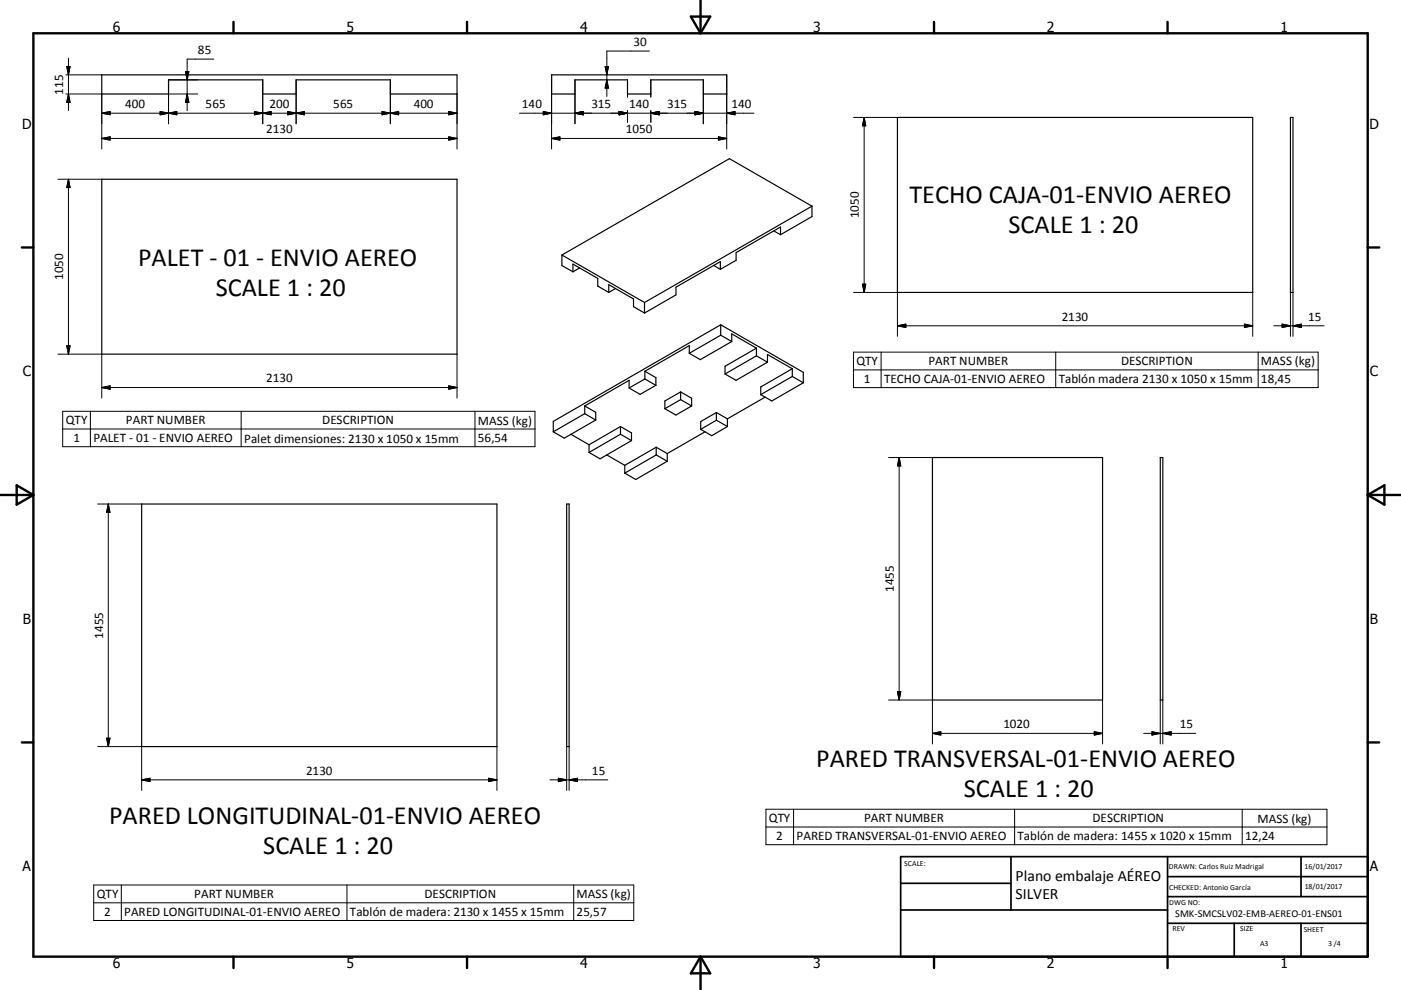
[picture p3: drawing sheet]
<svg xmlns="http://www.w3.org/2000/svg" width="420mm" height="297mm" viewBox="0 0 420 297" stroke-linecap="round" stroke-linejoin="round" font-family="sans-serif">
<g fill="none" stroke="#000" stroke-width=".36">
<path d="M30.5 22.5h106.5v5.7h-20v-4.2h-28.2v4.2h-10v-4.2h-28.3v4.2h-20zM165.4 22.5h52.5v5.7h-7v-4.2h-15.8v4.2h-7v-4.2h-15.7v4.2h-7zM269.1 35.2h106.5v52.5h-106.5zM386.9 35.2h.7v52.5h-.7zM30.5 53.8h106.5v52.5h-106.5zM168.5 76.5l24.7 14.3M168.5 76.5v3.2l3.3 1.8M214 79.6l2 1.2M232 69.3l2 1.1M234 70.4v-2.3l-13.3 7.7v2.3l-4.7 2.7M243.4 61.9l-50.2 28.9M243.4 61.9l-24.7-14.3-50.2 28.9"/>
<path d="M243.4 61.9v3.1l-9.4 5.4M171.8 81.5v-2.3l7.4 4.3v2.3l3.3 1.9M173.8 80.4l-2 1.1M182.5 87.7v-2.3l7.4 4.3v2.3l3.3 1.9M184.5 86.6l-2 1.1M193.2 90.8v3.1M216 80.8v-2.3l-13.3 7.7v2.3l-9.5 5.4M216.1 97.4l24.7 14.3v3.1M216.1 97.4l-50.2 29v3.1M216.1 97.4v3.2M188.6 116.4v-2.3l-13.3 7.7M193.3 111.4l3.3 1.9v2.3"/>
<path d="M193.3 113.7l3.3 1.9M193.3 111.4v2.3M193.3 113.7l-4.7 2.7M196.6 115.6l-4.7 2.7-3.3-1.9M204.1 117.6l3.3 1.9v2.3M204.1 117.6l-4.8 2.7v2.3M204.1 119.9l-4.8 2.7M204.1 119.9l3.3 1.9M204.1 117.6v2.3M206.7 106v-2.3l-13.4 7.7M216.1 100.6l3.3 1.9M216.1 100.6l-9.4 5.4"/>
<path d="M219.4 102.5v-2.3l7.4 4.3M219.4 102.5l-9.4 5.4-3.3-1.9M226.8 104.5l-9.4 5.4v2.3M226.8 106.8l-9.4 5.4M226.8 104.5v2.3M226.8 106.8l3.3 1.9M229.4 119.1l-11.3 6.6M230.1 108.7v-2.3l7.4 4.2M230.1 108.7l-9.4 5.4-3.3-1.9M237.5 110.6l-9.4 5.5v2.3M237.5 112.9l3.3 1.9M237.5 110.6v2.3"/>
<path d="M237.5 112.9l-9.4 5.5M240.8 114.8l-9.4 5.5-3.3-1.9M171.2 130.3l5.4 3.1M175.3 121.8l3.3 1.9v2.3M175.3 124.1l3.3 1.9M175.3 121.8v2.3M175.3 124.1l-9.4 5.4M176.6 133.4v2.3M178.6 126l-9.4 5.5-3.3-2M181.9 136.5l5.4 3.1M186 128l-9.4 5.4M186 128l3.3 1.9v2.3"/>
<path d="M186 130.3l3.3 1.9M186 128v2.3M186 130.3l-9.4 5.4M187.3 139.6v2.3M189.3 132.2l-9.4 5.4-3.3-1.9M196.7 134.2l-9.4 5.4M196.7 134.2l3.3 1.9M196.7 136.5l3.3 1.9M196.7 134.2v2.3M196.7 136.5l-9.4 5.4M200 138.4l-9.4 5.4-3.3-1.9M200 136.1v2.3"/>
<path d="M207.4 121.8l-4.8 2.7-3.3-1.9M211.4 129.5l-11.4 6.6M214.8 123.8l-4.7 2.7v2.3M214.8 123.8l3.3 1.9M214.8 126.1l3.3 1.9M214.8 123.8v2.3M214.8 126.1l-4.7 2.7M218.1 128l-4.7 2.7-3.3-1.9M218.1 125.7v2.3M279.6 137.3h51v72.7h-51zM347.9 137.3h.7v72.7h-.7zM42.5 151.2h106.5v72.8h-106.5z"/>
<path d="M169.9 151.2h.7v72.8h-.7z"/>
</g>
<g fill="none" stroke="#000" stroke-width=".71">
<path d="M10 10h400v277h-400zM70 6.6v3.4M140 6.6v3.4M207.1 5h5.8l-2.9 5zM210 0v10M280 6.6v3.4M350 6.6v3.4M6.6 74.2h3.4M410 74.2h3.5M0 148.5h10M5 145.6l5 2.9-5 2.9zM410 148.5h10.1"/>
<path d="M410 148.5l5.1-2.9v5.8zM6.6 222.7h3.4M410 222.7h3.5M70 287v3.4M140 287v3.4M210 287v10M210 287l2.9 5h-5.8zM280 287v3.4M350 287v3.4"/>
</g>
<path d="M270 257h140v30h-140zM303.1 257v16M350 257v30M390.1 257v12M270 265h33.1M270 273h80M350 277h60M350 269h60M350 263h60M370 277v10M390.1 277v10" fill="none" stroke="#000" stroke-width=".51"/>
<g fill="none" stroke="#000" stroke-width=".3">
<path d="M20 20h1l-.5 2.5zM20.5 17.5v15.7M64.1 17.7h-8v15.5M181.4 20h1l-.5 2.5zM194.7 15.3h-12.8v13.7M19.8 28.2h10.7v16.5M19.8 22.5h10.7M20.5 28.2l.5 2.5h-1zM30.5 34l2.5-.5v.9zM30.5 34h106.5M48 33.5l2.5 .5-2.5 .4zM50.5 28.2h8.8"/>
<path d="M50.5 34l2.5-.5v.9zM55.6 21.5h1l-.5 2.5zM56.1 28.2l.5 2.5h-1zM59.3 24h-8.8v13.1M76.3 33.5l2.5 .5-2.5 .4zM78.8 24v13.1M78.8 34l2.5-.5v.9zM86.3 33.5l2.5 .5-2.5 .4zM88.8 24v13.1M88.8 34l2.5-.5v.9zM114.5 33.5l2.5 .5-2.5 .4zM117 24v13.1"/>
<path d="M117 34l2.5-.5v.9zM134.5 33.5l2.5 .5-2.5 .4zM137 28.2v16.5M155.7 34h70.3M162.9 33.5l2.5 .5-2.5 .4zM165.4 22.5v22.2M172.4 34l2.5-.5v.9zM172.4 24v13.1M181.9 24l.5 2.4h-1zM185.6 33.5l2.5 .5-2.5 .4zM188.1 24v5.1M188.1 33.2v3.5"/>
<path d="M195.1 34l2.5-.5v.9zM195.1 24v5.1M195.1 33.2v3.5M208.4 33.5l2.5 .5-2.5 .4zM210.9 24v13.1M217.9 34l2.5-.5v.9zM217.9 22.5v22.2M255.9 35.2h13.2M259.1 35.2v52.5M259.1 35.2l.5 2.5h-1zM17.3 53.8h13.2M20.5 53.8v52.5"/>
<path d="M20.5 53.8l.5 2.5h-1zM30.5 41.5h106.5M30.5 41.5l2.5-.5v1zM134.5 41l2.5 .5-2.5 .5zM165.4 41.5h52.5M165.4 41.5l2.5-.5v1zM215.4 41l2.5 .5-2.5 .5zM255.9 87.7h13.2v13.2M258.6 85.2h1l-.5 2.5zM269.1 97.7h106.5M269.1 97.7l2.5-.5v1.1zM373.1 97.2l2.5 .5-2.5 .6z"/>
<path d="M375.6 87.7v13.2M381.9 97.7h15.1M384.4 97.2l2.5 .5-2.5 .6zM386.9 87.7v13.2M387.6 97.7l2.5-.5v1.1zM387.6 87.7v13.2M17.3 106.3h13.2v13.1M20 103.8h1l-.5 2.5zM30.5 116.3h106.5M30.5 116.3l2.5-.5v1zM134.5 115.8l2.5 .5-2.5 .5zM137 106.3v13.1"/>
<path d="M255.9 105.6h139.3v10.7h-139.3zM255.9 111h139.3M264.2 105.6v10.7M316.5 105.6v10.7M377.2 105.6v10.7M18.8 123.4h141.6v10.6h-141.6zM18.8 128.7h141.6M27.1 123.4v10.6M72.3 123.4v10.6M142.4 123.4v10.6M266.4 137.3h13.2M269.6 137.3v72.7"/>
<path d="M269.6 137.3l.5 2.5h-1zM29.3 151.2h13.2M32.5 151.2v72.8M32.5 151.2l.5 2.5h-1zM266.4 210h13.2v13.2M269.1 207.5h1l-.5 2.5zM328.1 219.5l2.5 .5-2.5 .5zM330.6 210v13.2M345.4 219.5l2.5 .5-2.5 .5zM347.9 210v13.2M348.6 210v13.2M29.3 224h13.2v13.1"/>
<path d="M32 221.5h1l-.5 2.5zM42.5 234h106.5M42.5 234l2.5-.5v1zM146.5 233.5l2.5 .5-2.5 .5zM149 224v13.1M164.9 234h17.3M167.4 233.5l2.5 .5-2.5 .5zM169.9 224v13.1M170.6 234l2.5-.5v1zM170.6 224v13.1M279.6 220h51M279.6 220l2.5-.5v1z"/>
<path d="M342.9 220h15.6M348.6 220l2.5-.5v1zM229.6 242.8h168.2v10.6h-168.2zM229.6 248.1h168.2M237.9 242.8v10.6M304.2 242.8v10.6M372.4 242.8v10.6M28.1 265.5h161.9v10.7h-161.9zM28.1 270.8h161.9M36.4 265.5v10.7M104 265.5v10.7M172 265.5v10.7"/>
</g>
<g fill="#000" stroke="#000" stroke-width=".3">
<path d="M20 20h1l-.5 2.5zM181.4 20h1l-.5 2.5zM20.5 28.2l.5 2.5h-1zM30.5 34l2.5-.5v.9zM48 33.5l2.5 .5-2.5 .4zM50.5 34l2.5-.5v.9zM55.6 21.5h1l-.5 2.5zM56.1 28.2l.5 2.5h-1zM76.3 33.5l2.5 .5-2.5 .4zM78.8 34l2.5-.5v.9zM86.3 33.5l2.5 .5-2.5 .4zM88.8 34l2.5-.5v.9z"/>
<path d="M114.5 33.5l2.5 .5-2.5 .4zM117 34l2.5-.5v.9zM134.5 33.5l2.5 .5-2.5 .4zM162.9 33.5l2.5 .5-2.5 .4zM172.4 34l2.5-.5v.9zM181.9 24l.5 2.4h-1zM185.6 33.5l2.5 .5-2.5 .4zM195.1 34l2.5-.5v.9zM208.4 33.5l2.5 .5-2.5 .4zM217.9 34l2.5-.5v.9zM259.1 35.2l.5 2.5h-1zM20.5 53.8l.5 2.5h-1z"/>
<path d="M30.5 41.5l2.5-.5v1zM134.5 41l2.5 .5-2.5 .5zM165.4 41.5l2.5-.5v1zM215.4 41l2.5 .5-2.5 .5zM258.6 85.2h1l-.5 2.5zM269.1 97.7l2.5-.5v1.1zM373.1 97.2l2.5 .5-2.5 .6zM384.4 97.2l2.5 .5-2.5 .6zM387.6 97.7l2.5-.5v1.1zM20 103.8h1l-.5 2.5zM30.5 116.3l2.5-.5v1zM134.5 115.8l2.5 .5-2.5 .5z"/>
<path d="M269.6 137.3l.5 2.5h-1zM32.5 151.2l.5 2.5h-1zM269.1 207.5h1l-.5 2.5zM279.6 220l2.5-.5v1zM348.6 220l2.5-.5v1zM32 221.5h1l-.5 2.5zM42.5 234l2.5-.5v1zM146.5 233.5l2.5 .5-2.5 .5zM167.4 233.5l2.5 .5-2.5 .5zM170.6 234l2.5-.5v1zM328.1 219.5l2.5 .5-2.5 .5zM345.4 219.5l2.5 .5-2.5 .5z"/>
</g>
<g font-size="7.9">
<text x="272.6" y="61">TECHO CAJA-01-ENVIO AEREO</text>
<text x="302.3" y="70">SCALE 1 : 20</text>
<text x="41.4" y="79.9">PALET - 01 - ENVIO AEREO</text>
<text x="64.7" y="88.9">SCALE 1 : 20</text>
<text x="244.7" y="230.2">PARED TRANSVERSAL-01-ENVIO AEREO</text>
<text x="289" y="239.2">SCALE 1 : 20</text>
<text x="32.7" y="247.1">PARED LONGITUDINAL-01-ENVIO AEREO</text>
<text x="78.9" y="256.1">SCALE 1 : 20</text>
</g>
<g font-size="4.7">
<text x="304.5" y="264.2">Plano embalaje AÉREO</text>
<text x="304.5" y="269.7">SILVER</text>
</g>
<g font-size="4.2">
<text x="33.9" y="9.6">6</text>
<text x="103.9" y="9.6">5</text>
<text x="173.9" y="9.6">4</text>
<text x="243.8" y="9.6">3</text>
<text x="313.9" y="9.6">2</text>
<text x="383.9" y="9.6">1</text>
<text x="6.7" y="38.7">D</text>
<text x="410.5" y="38.7">D</text>
<text x="6.9" y="112.9">C</text>
<text x="410.7" y="112.9">C</text>
<text x="6.9" y="187.1">B</text>
<text x="410.7" y="187.1">B</text>
<text x="6.8" y="261.4">A</text>
<text x="410.7" y="261.4">A</text>
<text x="33.9" y="290.4">6</text>
<text x="103.9" y="290.4">5</text>
<text x="173.9" y="290.4">4</text>
<text x="243.8" y="290.4">3</text>
<text x="313.9" y="290.4">2</text>
<text x="383.9" y="290.4">1</text>
</g>
<g font-size="3.9">
<text x="59.4" y="16.2">85</text>
<text x="189.9" y="13.8">30</text>
<text x="19" y="28.4" transform="rotate(-90 19 28.4)">115</text>
<text x="37.5" y="32.4">400</text>
<text x="61.6" y="32.4">565</text>
<text x="80.8" y="32.4">200</text>
<text x="99.9" y="32.4">565</text>
<text x="124" y="32.4">400</text>
<text x="156.5" y="32.4">140</text>
<text x="177.3" y="32.4">315</text>
<text x="188.6" y="32.4">140</text>
<text x="200" y="32.4">315</text>
<text x="219.3" y="32.4">140</text>
<text x="79.8" y="40">2130</text>
<text x="187.6" y="40">1050</text>
<text x="257.5" y="65.4" transform="rotate(-90 257.5 65.4)">1050</text>
<text x="19" y="84" transform="rotate(-90 19 84)">1050</text>
<text x="318.3" y="96.2">2130</text>
<text x="392.2" y="96.2">15</text>
<text x="256.8" y="109.6">QTY</text>
<text x="278.4" y="109.6">PART NUMBER</text>
<text x="336.1" y="109.6">DESCRIPTION</text>
<text x="378" y="109.6">MASS (kg)</text>
<text x="79.8" y="114.7">2130</text>
<text x="259" y="114.9">1</text>
<text x="265.1" y="114.9">TECHO CAJA-01-ENVIO AEREO</text>
<text x="317.4" y="115">Tablón madera 2130 x 1050 x 15mm</text>
<text x="378" y="114.9">18,45</text>
<text x="19.7" y="127.3">QTY</text>
<text x="37.8" y="127.3">PART NUMBER</text>
<text x="96.6" y="127.3">DESCRIPTION</text>
<text x="143.3" y="127.4">MASS (kg)</text>
<text x="22" y="132.6">1</text>
<text x="28" y="132.7">PALET - 01 - ENVIO AEREO</text>
<text x="73.2" y="132.8">Palet dimensiones: 2130 x 1050 x 15mm</text>
<text x="143.3" y="132.7">56,54</text>
<text x="268" y="177.6" transform="rotate(-90 268 177.6)">1455</text>
<text x="30.9" y="191.6" transform="rotate(-90 30.9 191.6)">1455</text>
<text x="300.8" y="218.4">1020</text>
<text x="353.7" y="218.4">15</text>
<text x="91.8" y="232.4">2130</text>
<text x="177.5" y="232.4">15</text>
<text x="230.5" y="246.7">QTY</text>
<text x="259.1" y="246.7">PART NUMBER</text>
<text x="327.6" y="246.7">DESCRIPTION</text>
<text x="377" y="246.8">MASS (kg)</text>
<text x="232.7" y="252.1">2</text>
<text x="238.8" y="252.1">PARED TRANSVERSAL-01-ENVIO AEREO</text>
<text x="305.1" y="252.1">Tablón de madera: 1455 x 1020 x 15mm</text>
<text x="373.3" y="252.1">12,24</text>
<text x="29" y="269.4">QTY</text>
<text x="58.3" y="269.4">PART NUMBER</text>
<text x="127.3" y="269.4">DESCRIPTION</text>
<text x="172.9" y="269.5">MASS (kg)</text>
<text x="31.2" y="274.7">2</text>
<text x="37.3" y="274.7">PARED LONGITUDINAL-01-ENVIO AEREO</text>
<text x="104.9" y="274.8">Tablón de madera: 2130 x 1455 x 15mm</text>
<text x="172.9" y="274.7">25,57</text>
</g>
<text font-size="3.1" x="352.3" y="275.3">SMK-SMCSLV02-EMB-AEREO-01-ENS01</text>
<g font-size="2.4">
<text x="271.1" y="259.7">SCALE:</text>
<text x="350.4" y="260.8">DRAWN: Carlos Ruiz Madrigal</text>
<text x="391.1" y="260.6">16/01/2017</text>
<text x="350.5" y="267">CHECKED: Antonio García</text>
<text x="391.2" y="266.7">18/01/2017</text>
<text x="350.5" y="271.4">DWG NO:</text>
<text x="351.5" y="279.3">REV</text>
<text x="371.9" y="279.4">SIZE</text>
<text x="390.9" y="279.6">SHEET</text>
<text x="377.8" y="283.9">A3</text>
<text x="398.2" y="283.8">3 /4</text>
</g>
</svg>
